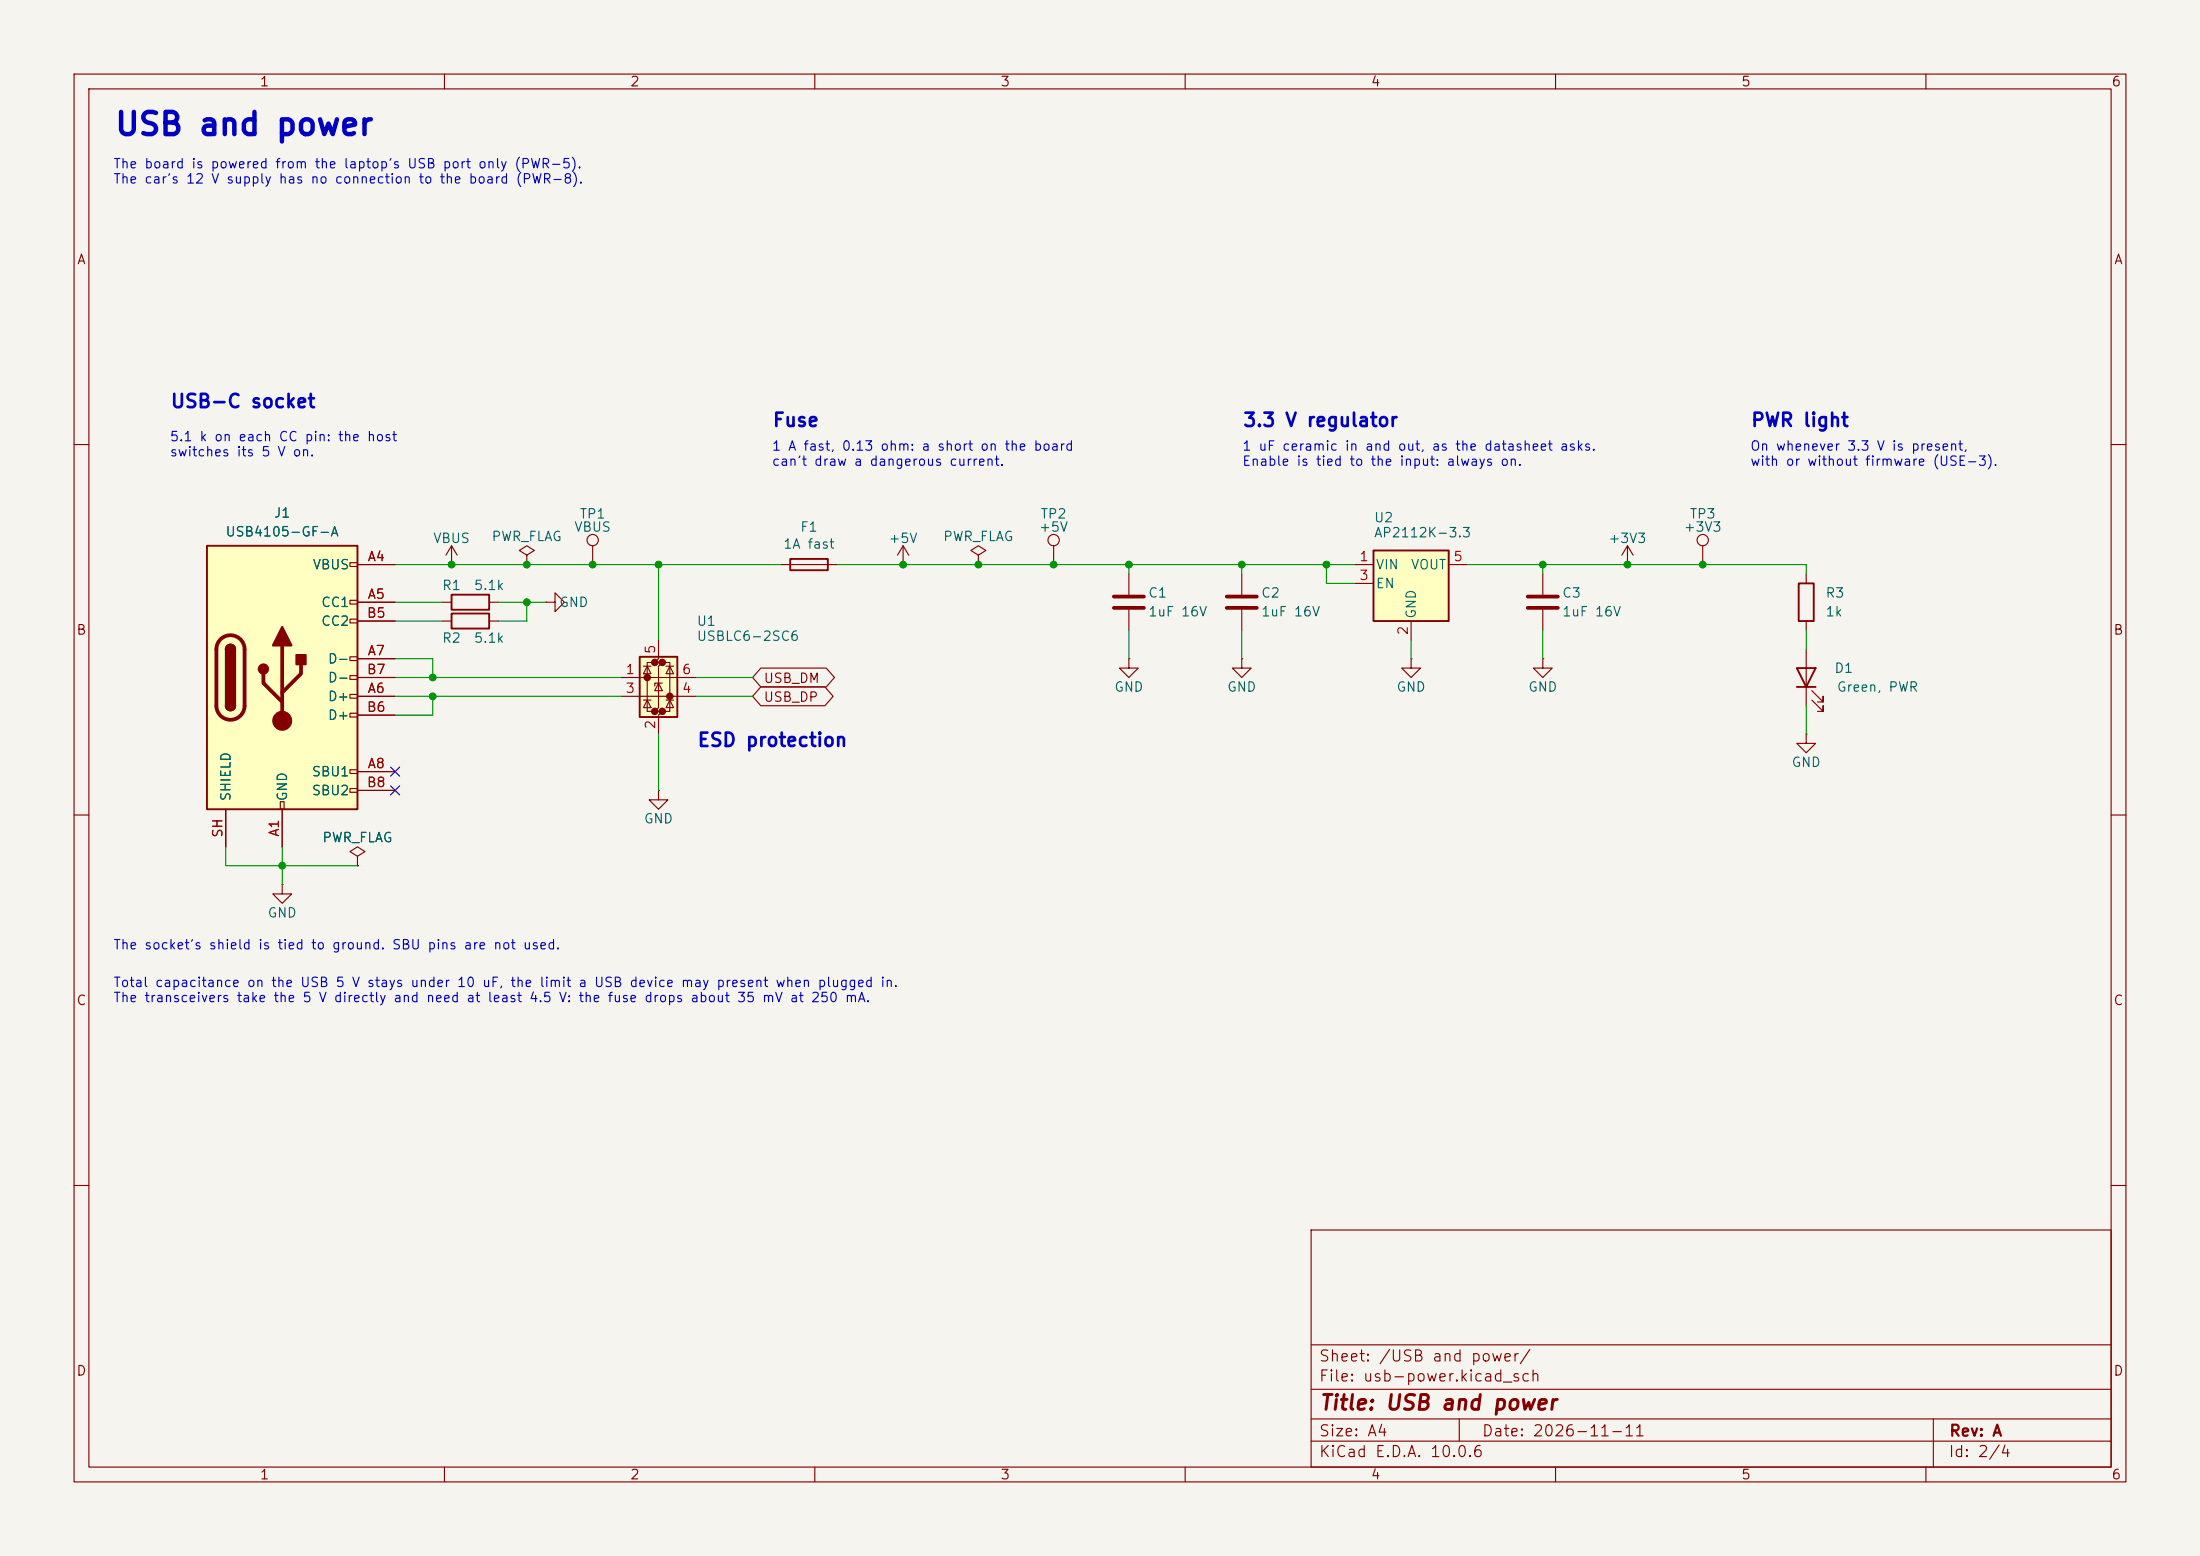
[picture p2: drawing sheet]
<svg xmlns="http://www.w3.org/2000/svg" width="297mm" height="210mm" viewBox="0 0 297 210" stroke-linecap="round" stroke-linejoin="round" font-family="sans-serif">
<path d="M0 0h297v210h-297z" fill="#f5f4ef" stroke="#f5f4ef" stroke-width=".14"/>
<g fill="none" stroke="#840000" stroke-width=".15">
<path d="M10 10h277v190h-277zM12 12h273v186h-273zM60 10v2M110 10v2M160 10v2M210 10v2M260 10v2M10 60h2M285 60h2M10 110h2M285 110h2M10 160h2"/>
<path d="M177 166h108v32h-108zM285 160h2M60 198v2M110 198v2M160 198v2M177 194.5h108M177 191.5h108M177 187.5h108M177 181.5h108M197 191.5v3M210 198v2M260 198v2"/>
<path d="M261 191.5v6.5"/>
</g>
<path d="M27.9 73.7h20.4v35.5h-20.4z" fill="#ffffc2"/>
<g fill="none" stroke="#840000" stroke-width=".15">
<path d="M47.2 75.9h1.1v.6h-1.1zM48.3 76.2h5M80 73.7v2.5M167.6 77.5v2.8M47.2 81h1.1v.5h-1.1zM47.2 83.6h1.1v.5h-1.1zM47.2 88.6h1.1v.6h-1.1zM47.2 91.2h1.1v.5h-1.1zM47.2 93.7h1.1v.5h-1.1zM47.2 96.3h1.1v.5h-1.1zM48.3 81.3h5M48.3 94h5"/>
<path d="M48.3 88.9h5M48.3 83.8h5M48.3 96.5h5M48.3 91.4h5M73.7 81.3h1.2v-1.3l1.3 1.3-1.3 1.3v-1.3M73.7 81.3h.1M152.4 88.9v1.3h1.3l-1.3 1.2-1.3-1.2h1.3M152.4 88.9h.1M167.6 88.9v1.3h1.3l-1.3 1.2-1.2-1.2h1.2M167.6 88.9h.1M167.6 82.3v2.8M30.5 109.2v5.1"/>
<path d="M37.8 108.2h.6v1h-.6zM38.1 109.2v5.1M47.2 103.9h1.1v.5h-1.1zM47.2 106.4h1.1v.5h-1.1zM48.3 104.1h5M48.3 106.7h5"/>
<circle cx="80" cy="72.9" r=".76"/>
</g>
<path d="M27.9 73.7h20.4v35.5h-20.4zM30.5 87.6a.64 .64 0 0 1 .6-.6 .64 .64 0 0 1 .6 .6M30.5 95.3a.64 .64 0 0 0 .6 .6 .64 .64 0 0 0 .6-.6" fill="none" stroke="#840000" stroke-width=".25"/>
<path d="M29.8 86.3a1.9 1.9 0 0 1 2-.4 1.9 1.9 0 0 1 1.2 1.7v7.7a1.91 1.91 0 0 1-1.9 1.8 1.91 1.91 0 0 1-1.9-1.8v-7.7a1.9 1.9 0 0 1 .6-1.3zM35.6 90.9v1.3l2.5 2.5M38.1 87.1v10.2M40.6 89.7v1.2l-2.5 2.6M165.6 80.5h4.1M165.6 82h4.1" fill="none" stroke="#840000" stroke-width=".51"/>
<g fill="#840000" stroke="#840000" stroke-width=".25">
<path d="M30.5 87.6h1.2v7.7h-1.2z"/>
<path d="M30.7 87.2a.64 .64 0 0 1 .7-.2 .64 .64 0 0 1 .3 .6h-1.2z"/>
<path d="M30.5 95.3h1.2a.64 .64 0 0 1-.6 .6 .64 .64 0 0 1-.6-.6z"/>
<path d="M38.1 84.6l1.3 2.5h-2.6z"/>
<path d="M40 88.4h1.3v1.3h-1.3z"/>
<circle cx="35.6" cy="90.3" r=".63"/>
</g>
<circle cx="38.1" cy="97.3" r="1.27" fill="#840000" stroke="#840000" stroke-width=".15"/>
<path d="M86.4 88.6h5v8.2h-5z" fill="#ffffc2"/>
<g fill="#840000" stroke="#840000" stroke-width=".51">
<circle cx="87.4" cy="91.4" r=".25"/>
<circle cx="88.4" cy="89.4" r=".25"/>
<circle cx="88.4" cy="96" r=".25"/>
<circle cx="89.4" cy="89.4" r=".25"/>
<circle cx="89.4" cy="96" r=".25"/>
<circle cx="90.4" cy="94" r=".25"/>
</g>
<g fill="none" stroke="#840000" stroke-width=".15">
<path d="M61 76.2h.1M61 73.7l-.8 1.2M61 73.7l.7 1.2M61 73.7v2.5M71.1 74.9l1-.6-1-.6-1 .6 1 .6v1.3M71.1 76.2h.1M142.2 73.7v2.5M208.3 77.5v2.8M219.7 76.2h.1M219.7 73.7l-.8 1.2M219.7 73.7l.8 1.2M219.7 73.7v2.5"/>
<path d="M229.9 73.7v2.5M243.8 77.5v1.2M83.8 91.4h10.2M83.8 94h10.2M86.9 94.5h1M86.9 89.9h1M87.4 89.9l.5 1h-1zM87.4 94.5l.5 1h-1zM88.4 89.4h-1v6.6h1M88.9 86.4v2.5l-.5 .5h1l-.5 .5v5.6l-.5 .5h1l-.5 .5v2.6M88.9 92.2l.5 1h-1zM89.4 92.2h-1v.4"/>
<path d="M89.4 89.4h1v6.6h-1M89.9 94.5h1M89.9 89.9h1M90.4 89.9l.5 1h-1zM90.4 94.5l.5 1h-1zM208.3 88.9v1.3h1.2l-1.2 1.2-1.3-1.2h1.3M208.3 88.9h.1M208.3 82.3v2.8M243.8 99.1v1.2h1.3l-1.3 1.3-1.2-1.3h1.2M243.8 99.1h.1M243.8 83.8v1.3M243.8 87.6v7.7"/>
<path d="M244.6 94.5l1.5 1.5v-.7v.7h-.7M244.6 93.2l1.5 1.5v-.7v.7h-.7M48.3 115.6l1-.7-1-.6-1.1 .6 1.1 .7v1.2M48.3 116.8h.1"/>
<circle cx="142.2" cy="72.9" r=".76"/>
<circle cx="229.9" cy="72.9" r=".76"/>
</g>
<path d="M242.8 78.7h2.1v5.1h-2.1zM86.4 88.6h5v8.2h-5zM242.6 90.2h2.5l-1.3 2.5zM242.6 92.7h2.5" fill="none" stroke="#840000" stroke-width=".25"/>
<path d="M206.2 80.5h4.1M206.2 82h4.1" fill="none" stroke="#840000" stroke-width=".51"/>
<path d="M185.4 74.3h10.2v9.5h-10.2z" fill="#ffffc2"/>
<path d="M106.7 75.4h5.1v1.6h-5.1zM185.4 74.3h10.2v9.5h-10.2zM61 82.8h5v2h-5zM61 80.3h5v2h-5z" fill="none" stroke="#840000" stroke-width=".25"/>
<g fill="none" stroke="#840000" stroke-width=".15">
<path d="M48.3 76.2h5M105.4 76.2h7.6M121.9 76.2h.1M121.9 73.7l-.7 1.2M121.9 73.7l.8 1.2M121.9 73.7v2.5M132.1 74.9l1-.6-1-.6-1 .6 1 .6v1.3M132.1 76.2h.1M152.4 77.5v2.8M182.9 76.2h2.5M182.9 78.7h2.5M195.6 76.2h2.5"/>
<path d="M48.3 83.8h5M48.3 81.3h5M48.3 94h5M48.3 88.9h5M48.3 96.5h5M48.3 91.4h5M59.7 83.8h1.3M59.7 81.3h1.3M66 83.8h1.3M66 81.3h1.3M102.7 90.2h8.8l1.2 1.2-1.2 1.3h-8.8l-1.1-1.3zM102.7 92.7h8.7l1.1 1.3-1.1 1.3h-8.7l-1.1-1.3z"/>
<path d="M152.4 82.3v2.8M190.5 88.9v1.3h1.3l-1.3 1.2-1.3-1.2h1.3M190.5 88.9h.1M190.5 83.8v2.6M30.5 109.2v5.1M38.1 119.4v1.3h1.3l-1.3 1.2-1.3-1.2h1.3M38.1 119.4h.1M38.1 109.2v5.1M48.3 116.8h.1M48.3 104.1h5M48.3 106.7h5M88.9 106.7v1.3h1.3l-1.3 1.2-1.3-1.2h1.3"/>
<path d="M88.9 106.7h.1"/>
</g>
<path d="M150.4 80.5h4M150.4 82h4" fill="none" stroke="#840000" stroke-width=".51"/>
<g fill="none" stroke="#009600" stroke-width=".15">
<path d="M53.3 76.2h52.1M88.9 76.2v10.2M113 76.2h69.9M152.4 76.2v1.3M167.6 76.2v1.3M179.1 76.2v2.5h3.8M198.1 76.2h45.7v1.3M208.3 76.2v1.3M53.3 81.3h6.4M53.3 88.9h5.1v2.5M53.3 83.8h6.4M53.3 91.4h30.5"/>
<path d="M53.3 94h30.5M58.4 94v2.5h-5.1M67.3 81.3h6.4M71.1 81.3v2.5h-3.8M88.9 99.1v7.6M94 91.4h7.6M94 94h7.6M152.4 85.1v3.8M167.6 85.1v3.8M190.5 86.4v2.5M208.3 85.1v3.8M243.8 85.1v2.5"/>
<path d="M243.8 95.3v3.8M30.5 114.3v2.5h17.8M38.1 114.3v5.1"/>
</g>
<path d="M52.7 106.1l1.2 1.2M52.7 103.5l1.2 1.2M53.9 106.1l-1.2 1.2M53.9 103.5l-1.2 1.2" fill="none" stroke="#000084" stroke-width=".15"/>
<g fill="#009600" stroke="#009600" stroke-width=".14">
<circle cx="229.9" cy="76.2" r=".46"/>
<circle cx="179.1" cy="76.2" r=".46"/>
<circle cx="167.6" cy="76.2" r=".46"/>
<circle cx="208.3" cy="76.2" r=".46"/>
<circle cx="219.7" cy="76.2" r=".46"/>
<circle cx="58.4" cy="94" r=".46"/>
<circle cx="58.4" cy="91.4" r=".46"/>
<circle cx="38.1" cy="116.8" r=".46"/>
<circle cx="61" cy="76.2" r=".46"/>
<circle cx="88.9" cy="76.2" r=".46"/>
<circle cx="80" cy="76.2" r=".46"/>
<circle cx="71.1" cy="76.2" r=".46"/>
<circle cx="71.1" cy="81.3" r=".46"/>
<circle cx="152.4" cy="76.2" r=".46"/>
<circle cx="132.1" cy="76.2" r=".46"/>
<circle cx="121.9" cy="76.2" r=".46"/>
<circle cx="142.2" cy="76.2" r=".46"/>
</g>
<text font-size="3" fill="#0000c2" x="15.3" y="19">USB and power</text>
<text font-size="2" fill="#840000" x="178" y="190.8">Title: USB and power</text>
<g font-size="1.8" fill="#0000c2">
<text x="22.9" y="55.5">USB-C socket</text>
<text x="104.2" y="58">Fuse</text>
<text x="167.7" y="58">3.3 V regulator</text>
<text x="236.3" y="58">PWR light</text>
<text x="94" y="101.2">ESD protection</text>
</g>
<g font-size="1.5" fill="#840000">
<text x="178" y="184.1">Sheet: /USB and power/</text>
<text x="178" y="186.8">File: usb-power.kicad_sch</text>
<text x="178" y="197">KiCad E.D.A. 10.0.6</text>
<text x="178" y="194.2">Size: A4</text>
<text x="200" y="194.2">Date: 2026-11-11</text>
<text x="263" y="197">Id: 2/4</text>
<text x="263" y="194.2">Rev: A</text>
</g>
<g font-size="1.3" fill="#840000">
<text x="35" y="12">1</text>
<text x="85" y="12">2</text>
<text x="135" y="12">3</text>
<text x="185" y="12">4</text>
<text x="235" y="12">5</text>
<text x="285" y="12">6</text>
<text x="10.3" y="36">A</text>
<text x="285.3" y="36">A</text>
<text x="10.2" y="86">B</text>
<text x="285.2" y="86">B</text>
<text x="103" y="92.5">USB_DM</text>
<text x="103" y="95">USB_DP</text>
<text x="10.2" y="136">C</text>
<text x="285.2" y="136">C</text>
<text x="10.2" y="186">D</text>
<text x="285.2" y="186">D</text>
<text x="35" y="200">1</text>
<text x="85" y="200">2</text>
<text x="135" y="200">3</text>
<text x="185" y="200">4</text>
<text x="235" y="200">5</text>
<text x="285" y="200">6</text>
</g>
<g font-size="1.3" fill="#0000c2">
<text x="15.2" y="23">The board is powered from the laptop's USB port only (PWR-5).</text>
<text x="15.2" y="25.1">The car's 12 V supply has no connection to the board (PWR-8).</text>
<text x="22.8" y="59.9">5.1 k on each CC pin: the host</text>
<text x="22.8" y="61.9">switches its 5 V on.</text>
<text x="104.1" y="61.1">1 A fast, 0.13 ohm: a short on the board</text>
<text x="104.1" y="63.2">can't draw a dangerous current.</text>
<text x="167.6" y="61.1">1 uF ceramic in and out, as the datasheet asks.</text>
<text x="167.6" y="63.2">Enable is tied to the input: always on.</text>
<text x="236.2" y="61.1">On whenever 3.3 V is present,</text>
<text x="236.2" y="63.2">with or without firmware (USE-3).</text>
<text x="15.2" y="128.5">The socket's shield is tied to ground. SBU pins are not used.</text>
<text x="15.2" y="133.5">Total capacitance on the USB 5 V stays under 10 uF, the limit a USB device may present when plugged in.</text>
<text x="15.2" y="135.6">The transceivers take the 5 V directly and need at least 4.5 V: the fuse drops about 35 mV at 250 mA.</text>
</g>
<g font-size="1.3" fill="#006464">
<text x="36.9" y="70.2">J1</text>
<text x="78.2" y="70.3">TP1</text>
<text x="140.4" y="70.3">TP2</text>
<text x="185.4" y="70.8">U2</text>
<text x="228" y="70.3">TP3</text>
<text x="30.4" y="72.7">USB4105-GF-A</text>
<text x="42.1" y="77.2">VBUS</text>
<text x="58.4" y="73.6">VBUS</text>
<text x="66.3" y="73.4">PWR_FLAG</text>
<text x="77.4" y="72.1">VBUS</text>
<text x="105.6" y="74.4">1A fast</text>
<text x="107.9" y="72.1">F1</text>
<text x="119.9" y="73.6">+5V</text>
<text x="127.2" y="73.4">PWR_FLAG</text>
<text x="140.2" y="72.1">+5V</text>
<text x="185.4" y="72.8">AP2112K-3.3</text>
<text x="185.6" y="77.2">VIN</text>
<text x="190.4" y="77.2">VOUT</text>
<text x="217" y="73.6">+3V3</text>
<text x="227.2" y="72.1">+3V3</text>
<text x="43.3" y="82.2">CC1</text>
<text x="59.6" y="80">R1</text>
<text x="63.9" y="80">5.1k</text>
<text x="75.4" y="82.2">GND</text>
<text x="154.9" y="81">C1</text>
<text x="154.9" y="83.5">1uF 16V</text>
<text x="170.2" y="81">C2</text>
<text x="170.2" y="83.5">1uF 16V</text>
<text x="185.6" y="79.7">EN</text>
<text x="191.5" y="83.6" transform="rotate(-90 191.5 83.6)">GND</text>
<text x="210.8" y="81">C3</text>
<text x="210.8" y="83.5">1uF 16V</text>
<text x="246.4" y="81">R3</text>
<text x="246.4" y="83.5">1k</text>
<text x="43.3" y="84.8">CC2</text>
<text x="44.2" y="89.9">D-</text>
<text x="59.6" y="87.1">R2</text>
<text x="63.9" y="87.1">5.1k</text>
<text x="94" y="84.8">U1</text>
<text x="94" y="86.8">USBLC6-2SC6</text>
<text x="44.2" y="94.9">D+</text>
<text x="44.2" y="92.4">D-</text>
<text x="150.3" y="93.7">GND</text>
<text x="165.6" y="93.7">GND</text>
<text x="188.4" y="93.7">GND</text>
<text x="206.2" y="93.7">GND</text>
<text x="247.6" y="91.1">D1</text>
<text x="247.9" y="93.7">Green, PWR</text>
<text x="44.2" y="97.5">D+</text>
<text x="42" y="105.1">SBU1</text>
<text x="42" y="107.6">SBU2</text>
<text x="241.8" y="103.8">GND</text>
<text x="31.4" y="108.2" transform="rotate(-90 31.4 108.2)">SHIELD</text>
<text x="39.1" y="108.2" transform="rotate(-90 39.1 108.2)">GND</text>
<text x="43.4" y="114">PWR_FLAG</text>
<text x="86.8" y="111.5">GND</text>
<text x="36" y="124.2">GND</text>
</g>
<g font-size="1.3" fill="#a90000">
<text x="49.5" y="76.1">A4</text>
<text x="183.4" y="76.1">1</text>
<text x="196.1" y="76.1">5</text>
<text x="49.4" y="83.7">B5</text>
<text x="49.5" y="81.1">A5</text>
<text x="183.4" y="78.6">3</text>
<text x="49.5" y="88.8">A7</text>
<text x="88.8" y="88.4" transform="rotate(-90 88.8 88.4)">5</text>
<text x="190.4" y="85.8" transform="rotate(-90 190.4 85.8)">2</text>
<text x="49.4" y="91.3">B7</text>
<text x="49.5" y="93.8">A6</text>
<text x="84.4" y="91.3">1</text>
<text x="84.4" y="93.8">3</text>
<text x="92" y="93.8">4</text>
<text x="92" y="91.3">6</text>
<text x="49.4" y="96.4">B6</text>
<text x="88.8" y="98.5" transform="rotate(-90 88.8 98.5)">2</text>
<text x="49.4" y="106.5">B8</text>
<text x="49.5" y="104">A8</text>
<text x="30.3" y="113.2" transform="rotate(-90 30.3 113.2)">SH</text>
<text x="38" y="113" transform="rotate(-90 38 113)">A1</text>
</g>
</svg>
